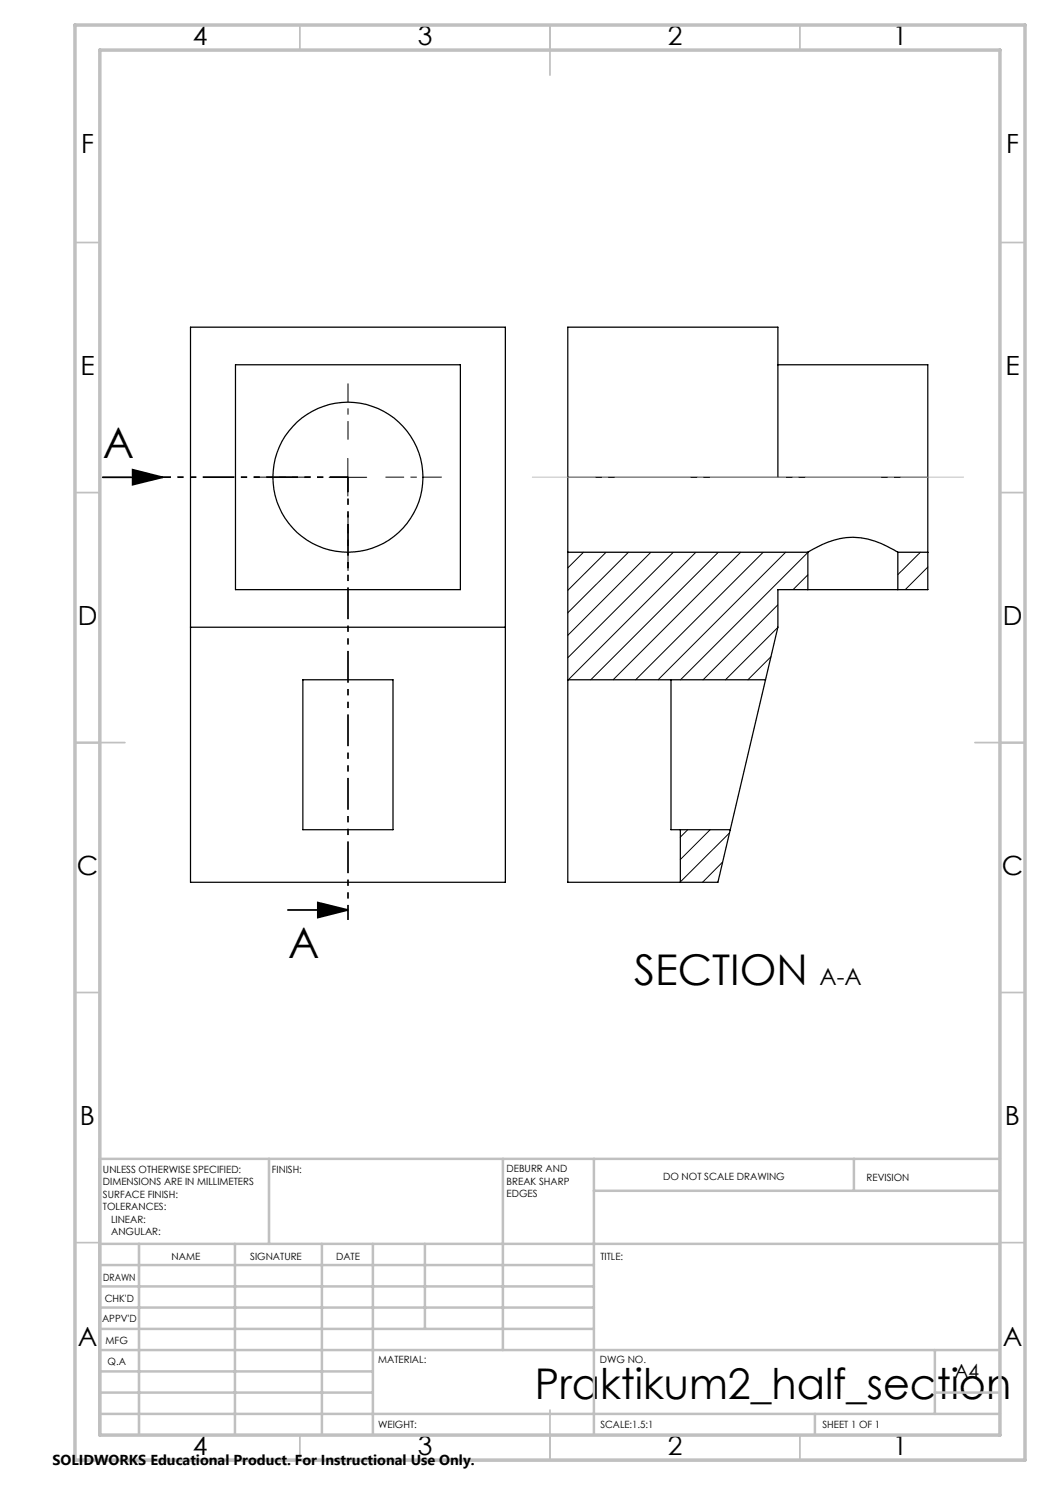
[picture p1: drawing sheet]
<svg xmlns="http://www.w3.org/2000/svg" width="210mm" height="297mm" viewBox="0 0 210 297" stroke-linecap="round" stroke-linejoin="round" font-family="sans-serif">
<g fill="none" stroke="#000" stroke-width=".25">
<path d="M38.1 65.4h63v111.1h-63zM47.1 73h45v44.9h-45zM155.6 73h30v22.5M113.6 95.5v15M113.6 95.5v-30.1h42v30.1M113.6 95.5h72M185.6 95.5v15M113.6 110.5v66h22.5M113.6 110.5h48M161.6 110.5a18.5 18.5 0 0 1 9-3 18.4 18.4 0 0 1 8.9 2.9l.1 .1M161.6 117.9h18M161.6 117.9h-6v7.5l-2.5 10.6"/>
<path d="M161.6 110.5v7.4M179.6 110.5h6M179.6 110.5v7.4M185.6 110.5v7.4h-6M38.1 125.4h63M60.6 136h18v29.9h-18zM113.6 136h39.5M134.2 136v29.9h1.9M153.1 136l-7.1 29.9M136.1 165.9h9.9M136.1 165.9v10.6M146 165.9l-2.4 10.6h-7.5"/>
<circle cx="69.6" cy="95.5" r="15"/>
</g>
<g fill="none" stroke="#000" stroke-width=".2">
<path d="M65.8 95.5h7.5M69.6 91.7v7.5M116.7 110.5l-3.1 3.1M121.2 110.5l-7.6 7.6M125.7 110.5l-12.1 12.1M130.2 110.5l-16.6 16.6M134.7 110.5l-21.1 21M139.2 110.5l-25.5 25.5M143.7 110.5l-25.6 25.5M148.1 110.5l-25.5 25.5M152.6 110.5l-25.5 25.5M157.1 110.5l-25.5 25.5"/>
<path d="M161.6 110.5l-25.5 25.5M161.6 115l-3 2.9M184.1 110.5l-4.5 4.4M185.5 117.9h.1M185.6 113.4l-4.6 4.5M154.2 131.3l-4.6 4.7M155.6 121l-15 15M155.6 125.5l-10.5 10.5M137.5 165.9l-1.4 1.5M142 165.9l-5.9 6M144.5 172.4l-4 4.1M145.9 166.6l-9.8 9.8"/>
</g>
<path d="M20.5 95.5h12M26.5 93.9l6 1.6-6 1.4zM57.6 182h12M63.6 180.5l6 1.5-6 1.5z" fill="none" stroke="#000" stroke-width=".35"/>
<path d="M62.1 95.4h-11.2M69.6 87.9v-11.2M77.1 95.4h11.3M69.6 102.9v11.3" fill="none" stroke="#000" stroke-width=".2" stroke-dasharray="15.2 1.3 1.3 1.3" stroke-dashoffset="11.5" stroke-linecap="butt"/>
<path d="M69.6 95.4v88.6" fill="none" stroke="#000" stroke-width=".35" stroke-dasharray="6.3 1.3 1.3 1.3 1.3 1.3" stroke-dashoffset="3.3" stroke-linecap="butt"/>
<path d="M69.6 95.4h-39.1" fill="none" stroke="#000" stroke-width=".35" stroke-dasharray="6.3 1.3 1.3 1.3 1.3 1.3" stroke-dashoffset="2.7" stroke-linecap="butt"/>
<path d="M106.4 95.4h86.4" fill="none" stroke="#c0c0c0" stroke-width=".2" stroke-dasharray="15.2 1.3 1.3 1.3" stroke-dashoffset="2.5" stroke-linecap="butt"/>
<g fill="none" stroke="#c0c0c0" stroke-width=".35">
<path d="M60 5v5M110 5v10M160 5v5M15 48.5h5M200 48.5h5M15 98.5h5M200 98.5h5M15 148.5h10M195 148.5h10M15 198.5h5M200 198.5h5M15 248.5h5"/>
<path d="M200 248.5h5M60 287v5M110 282v10M160 287v5"/>
</g>
<g fill="none" stroke="#c0c0c0" stroke-width=".5">
<path d="M53.8 231.8v17M100.6 231.8v38.2M118.8 231.8v55.2M118.8 238.2h81.2M170.8 231.8v6.4M200 231.8h-180v55.2M20 248.8h180M20 257.3h98.8M20 253h98.8M27.8 248.8v38.2M47 248.8v38.2M64.4 248.8v38.2"/>
<path d="M74.6 248.8v38.2M85 248.8v17M20 265.8h98.8M20 261.5h98.8M20 278.5h54.6M20 274.3h54.6M20 270h180M187 278.5h13M187 270v12.8M20 282.8h180M163 282.8v4.2"/>
</g>
<path d="M15 5h190v287h-190zM20 10h180v277h-180z" fill="none" stroke="#c0c0c0" stroke-width=".7"/>
<path d="M63.6 180.5l6 1.5-6 1.5zM26.5 93.9l6 1.6-6 1.4z" fill="#000"/>
<g font-size="8.5">
<text x="20.5" y="91.7">A</text>
<text x="57.6" y="191.6">A</text>
<text x="126.8" y="197.1">SECTION</text>
<text x="107" y="279.7">Praktikum2_half_section</text>
</g>
<g font-size="5.3">
<text x="38.5" y="8.9">4</text>
<text x="83.5" y="8.9">3</text>
<text x="133.6" y="8.9">2</text>
<text x="178.6" y="8.9">1</text>
<text x="16.2" y="30.7">F</text>
<text x="201.2" y="30.7">F</text>
<text x="16.1" y="74.9">E</text>
<text x="201.1" y="74.9">E</text>
<text x="15.5" y="124.9">D</text>
<text x="200.5" y="124.9">D</text>
<text x="15.4" y="174.9">C</text>
<text x="200.4" y="174.9">C</text>
<text x="16" y="224.9">B</text>
<text x="201" y="224.9">B</text>
<text x="15.5" y="269.2">A</text>
<text x="200.5" y="269.2">A</text>
<text x="38.5" y="290.9">4</text>
<text x="83.5" y="290.9">3</text>
<text x="133.6" y="290.9">2</text>
<text x="178.6" y="290.9">1</text>
</g>
<text font-size="4.7" x="163.9" y="197.1">A-A</text>
<text font-size="3.9" x="190.9" y="275.5">A4</text>
<text font-size="2.9" x="10.5" y="292.9">SOLIDWORKS Educational Product. For Instructional Use Only.</text>
<g font-size="2">
<text x="20.6" y="234.6">UNLESS OTHERWISE SPECIFIED:</text>
<text x="20.6" y="237.1">DIMENSIONS ARE IN MILLIMETERS</text>
<text x="20.6" y="239.6">SURFACE FINISH:</text>
<text x="54.4" y="234.6">FINISH:</text>
<text x="101.3" y="234.5">DEBURR AND</text>
<text x="101.3" y="237">BREAK SHARP</text>
<text x="101.3" y="239.5">EDGES</text>
<text x="132.6" y="236">DO NOT SCALE DRAWING</text>
<text x="173.3" y="236.2">REVISION</text>
<text x="20.6" y="242.1">TOLERANCES:</text>
<text x="22.2" y="244.6">LINEAR:</text>
<text x="22.2" y="247.1">ANGULAR:</text>
<text x="34.3" y="252">NAME</text>
<text x="50" y="251.9">SIGNATURE</text>
<text x="67.2" y="251.9">DATE</text>
<text x="120.1" y="251.9">TITLE:</text>
<text x="20.6" y="256.1">DRAWN</text>
<text x="20.9" y="260.3">CHK'D</text>
<text x="20.4" y="264.4">APPV'D</text>
<text x="21.1" y="268.8">MFG</text>
<text x="21.5" y="273">Q.A</text>
<text x="75.6" y="272.5">MATERIAL:</text>
<text x="120" y="272.5">DWG NO.</text>
<text x="75.6" y="285.5">WEIGHT:</text>
<text x="120.1" y="285.6">SCALE:1.5:1</text>
<text x="164.5" y="285.6">SHEET 1 OF 1</text>
</g>
</svg>
